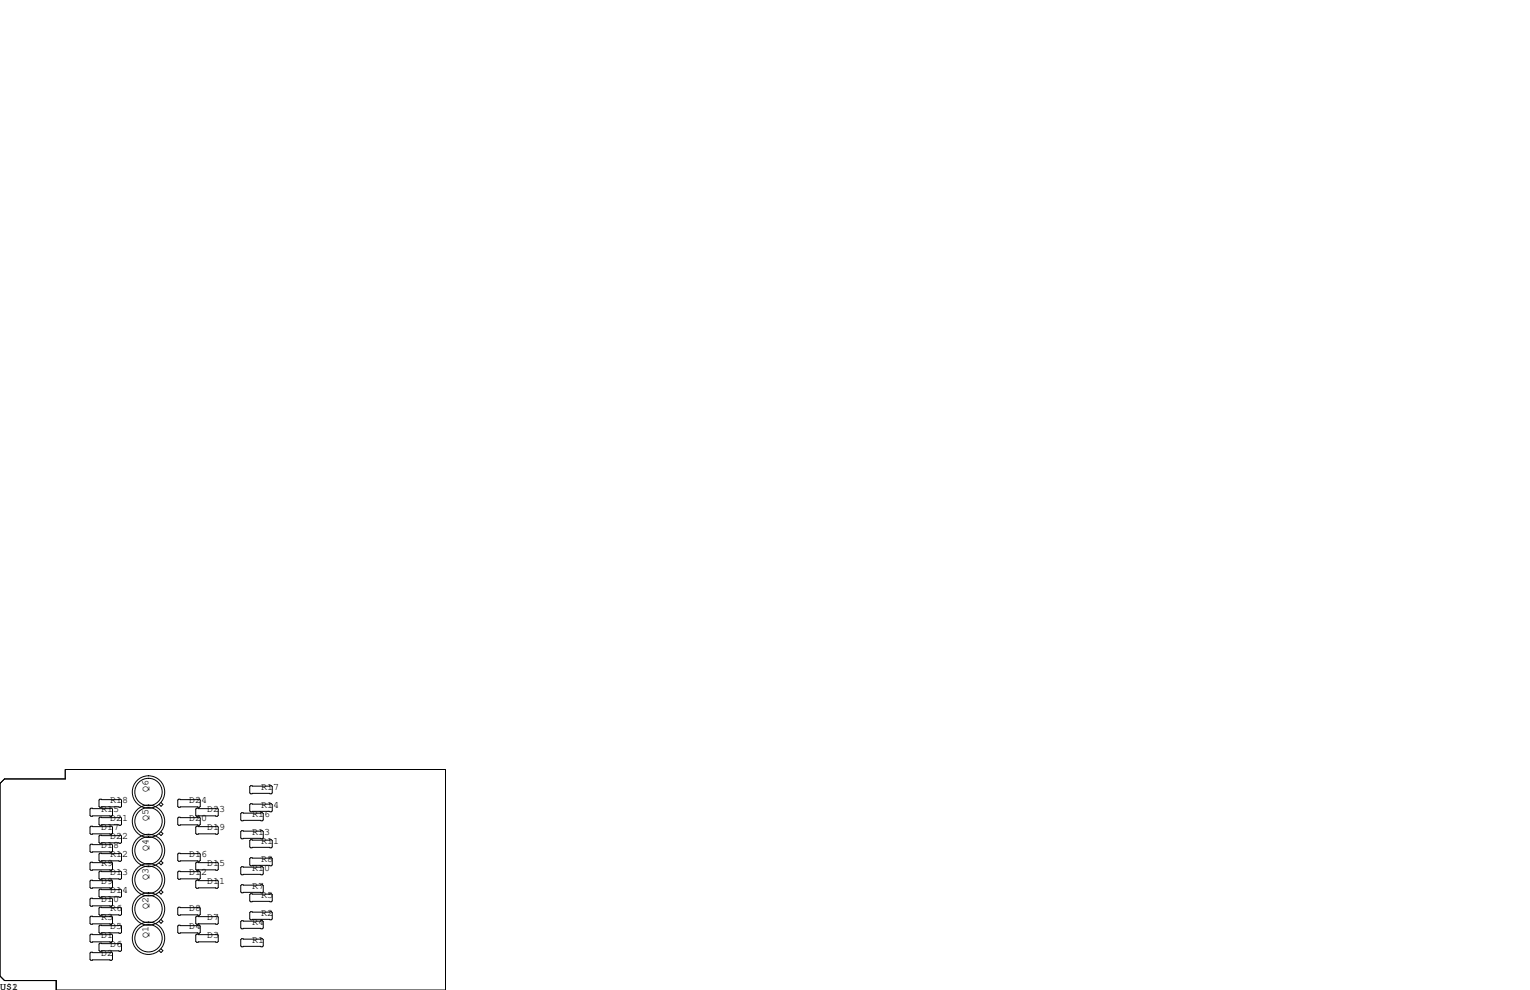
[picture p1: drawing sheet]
<svg xmlns="http://www.w3.org/2000/svg" width="432mm" height="279mm" viewBox="0 0 432 279" stroke-linecap="round" stroke-linejoin="round" font-family="sans-serif">
<g fill="none" stroke="#000" stroke-width=".28">
<path d="M0 221.1l1.3-1.3h17.1v-2.6h107.3v62.2h-109.8v-2.7h-14.6l-1.3-1.2zM25.7 228.1h5.8l.3 .2v1.8l-.3 .3h-5.8l-.3-.3v-1.8zM25.7 233.2h5.8l.3 .2v1.8l-.3 .3h-5.8l-.3-.3v-1.8zM25.7 238.3h5.8l.3 .2v1.8l-.3 .2h-5.8l-.3-.2v-1.8zM28.2 225.6h5.8l.3 .2v1.8l-.3 .2h-5.8l-.3-.2v-1.8zM28.2 230.6h5.8l.3 .3v1.8l-.3 .2h-5.8l-.3-.2v-1.8zM28.2 235.7h5.8l.3 .3v1.7l-.3 .3h-5.8l-.3-.3v-1.7zM45.4 234.7l.6 .6-.6 .5-.5-.5M45.4 226.5l.6 .5-.6 .6-.5-.6M50.4 225.6h5.9l.2 .2v1.8l-.2 .2h-5.9l-.2-.2v-1.8zM50.4 230.6h5.9l.2 .3v1.8l-.2 .2h-5.9l-.2-.2v-1.8zM55.5 228.1h5.8l.3 .2v1.8l-.3 .3h-5.8l-.3-.3v-1.8z"/>
<path d="M55.5 233.2h5.8l.3 .2v1.8l-.3 .3h-5.8l-.3-.3v-1.8zM68.2 229.4h5.8l.3 .2v1.8l-.3 .2h-5.8l-.3-.2v-1.8zM68.2 234.4h5.8l.3 .3v1.8l-.3 .2h-5.8l-.3-.2v-1.8zM70.7 221.7h5.9l.2 .3v1.8l-.2 .2h-5.9l-.2-.2v-1.8zM70.7 226.8h5.9l.2 .3v1.8l-.2 .2h-5.9l-.2-.2v-1.8zM70.7 237h5.9l.2 .2v1.8l-.2 .3h-5.9l-.2-.3v-1.8zM25.7 248.4h5.8l.3 .3v1.7l-.3 .3h-5.8l-.3-.3v-1.7zM25.7 258.6h5.8l.3 .2v1.8l-.3 .3h-5.8l-.3-.3v-1.8zM25.7 243.3h5.8l.3 .3v1.8l-.3 .2h-5.8l-.3-.2v-1.8zM25.7 253.5h5.8l.3 .2v1.8l-.3 .3h-5.8l-.3-.3v-1.8zM28.2 251h5.8l.3 .2v1.8l-.3 .2h-5.8l-.3-.2v-1.8zM28.2 256h5.8l.3 .3v1.8l-.3 .2h-5.8l-.3-.2v-1.8z"/>
<path d="M28.2 240.8h5.8l.3 .2v1.8l-.3 .3h-5.8l-.3-.3v-1.8zM28.2 245.9h5.8l.3 .2v1.8l-.3 .3h-5.8l-.3-.3v-1.8zM45.4 259.5l.6 .5-.6 .6-.5-.6M45.4 251.3l.6 .5-.6 .5-.5-.5M45.4 243l.6 .5-.6 .6-.5-.6M50.2 246.1l.2-.2h5.9l.2 .2v1.8l-.2 .3h-5.9l-.2-.3zM50.2 256.3l.2-.3h5.9l.2 .3v1.8l-.2 .2h-5.9l-.2-.2zM50.4 240.8h5.9l.2 .2v1.8l-.2 .3h-5.9l-.2-.3v-1.8zM55.2 258.8l.3-.2h5.8l.3 .2v1.8l-.3 .3h-5.8l-.3-.3zM55.2 248.7l.3-.3h5.8l.3 .3v1.7l-.3 .3h-5.8l-.3-.3zM55.5 243.3h5.8l.3 .3v1.8l-.3 .2h-5.8l-.3-.2v-1.8zM67.9 244.9l.3-.3h5.8l.3 .3v1.7l-.3 .3h-5.8l-.3-.3z"/>
<path d="M67.9 249.9l.3-.2h5.8l.3 .2v1.8l-.3 .3h-5.8l-.3-.3zM70.5 257.6l.2-.3h5.9l.2 .3v1.7l-.2 .3h-5.9l-.2-.3zM70.5 252.5l.2-.3h5.9l.2 .3v1.8l-.2 .2h-5.9l-.2-.2zM70.7 242.1h5.9l.2 .2v1.8l-.2 .2h-5.9l-.2-.2v-1.8zM25.7 263.7h5.8l.3 .2v1.8l-.3 .2h-5.8l-.3-.2v-1.8zM25.7 268.7h5.8l.3 .3v1.8l-.3 .2h-5.8l-.3-.2v-1.8zM28.2 261.1h5.8l.3 .3v1.7l-.3 .3h-5.8l-.3-.3v-1.7zM28.2 266.2h5.8l.3 .2v1.8l-.3 .3h-5.8l-.3-.3v-1.8zM45.4 267.8l.6 .5-.6 .5-.5-.5M50.2 261.4l.2-.3h5.9l.2 .3v1.7l-.2 .3h-5.9l-.2-.3zM55.2 263.9l.3-.2h5.8l.3 .2v1.8l-.3 .2h-5.8l-.3-.2zM67.9 260.1l.3-.3h5.8l.3 .3v1.8l-.3 .2h-5.8l-.3-.2z"/>
<path d="M67.9 265.2l.3-.3h5.8l.3 .3v1.8l-.3 .2h-5.8l-.3-.2z"/>
<circle cx="41.9" cy="223.5" r="3.9"/>
<circle cx="41.9" cy="231.8" r="3.9"/>
<circle cx="41.9" cy="231.8" r="4.6"/>
<circle cx="41.9" cy="223.5" r="4.6"/>
<circle cx="41.9" cy="240" r="3.9"/>
<circle cx="41.9" cy="256.5" r="3.9"/>
<circle cx="41.9" cy="248.3" r="3.9"/>
<circle cx="41.9" cy="248.3" r="4.6"/>
<circle cx="41.9" cy="240" r="4.6"/>
<circle cx="41.9" cy="256.5" r="4.6"/>
<circle cx="41.9" cy="264.8" r="3.9"/>
<circle cx="41.9" cy="264.8" r="4.6"/>
</g>
<g font-size="2.8">
<text x="31.1" y="226.7">R18</text>
<text x="41.9" y="223.5" transform="rotate(-90 41.9 223.5)">Q6</text>
<text x="53.3" y="226.7">D24</text>
<text x="73.7" y="228">R14</text>
<text x="73.7" y="222.9">R17</text>
<text x="28.6" y="229.2">R15</text>
<text x="31.1" y="231.8">D21</text>
<text x="41.9" y="231.8" transform="rotate(-90 41.9 231.8)">Q5</text>
<text x="53.3" y="231.8">D20</text>
<text x="58.4" y="229.2">D23</text>
<text x="71.1" y="230.5">R16</text>
<text x="28.6" y="234.3">D17</text>
<text x="28.6" y="239.4">D18</text>
<text x="31.1" y="236.9">D22</text>
<text x="58.4" y="234.3">D19</text>
<text x="71.1" y="235.6">R13</text>
<text x="73.7" y="238.1">R11</text>
<text x="28.6" y="244.5">R9</text>
<text x="31.1" y="241.9">R12</text>
<text x="41.9" y="240" transform="rotate(-90 41.9 240)">Q4</text>
<text x="53.3" y="241.9">D16</text>
<text x="58.4" y="244.5">D15</text>
<text x="71.1" y="245.7">R10</text>
<text x="73.7" y="243.2">R8</text>
<text x="28.6" y="249.6">D9</text>
<text x="31.1" y="247">D13</text>
<text x="41.9" y="248.3" transform="rotate(-90 41.9 248.3)">Q3</text>
<text x="53.3" y="247">D12</text>
<text x="58.4" y="249.6">D11</text>
<text x="71.1" y="250.8">R7</text>
<text x="28.6" y="254.6">D10</text>
<text x="31.1" y="257.2">R6</text>
<text x="31.1" y="252.1">D14</text>
<text x="41.9" y="256.5" transform="rotate(-90 41.9 256.5)">Q2</text>
<text x="53.3" y="257.2">D8</text>
<text x="73.7" y="253.4">R5</text>
<text x="28.6" y="259.7">R3</text>
<text x="31.1" y="262.3">D5</text>
<text x="53.3" y="262.3">D4</text>
<text x="58.4" y="259.7">D7</text>
<text x="71.1" y="261">R4</text>
<text x="73.7" y="258.4">R2</text>
<text x="28.6" y="264.8">D1</text>
<text x="28.6" y="269.9">D2</text>
<text x="31.1" y="267.3">D6</text>
<text x="41.9" y="264.8" transform="rotate(-90 41.9 264.8)">Q1</text>
<text x="58.4" y="264.8">D3</text>
<text x="71.1" y="266.1">R1</text>
<text x="0" y="279.4">U$1</text>
<text x="3.4" y="279.4">2</text>
</g>
</svg>
